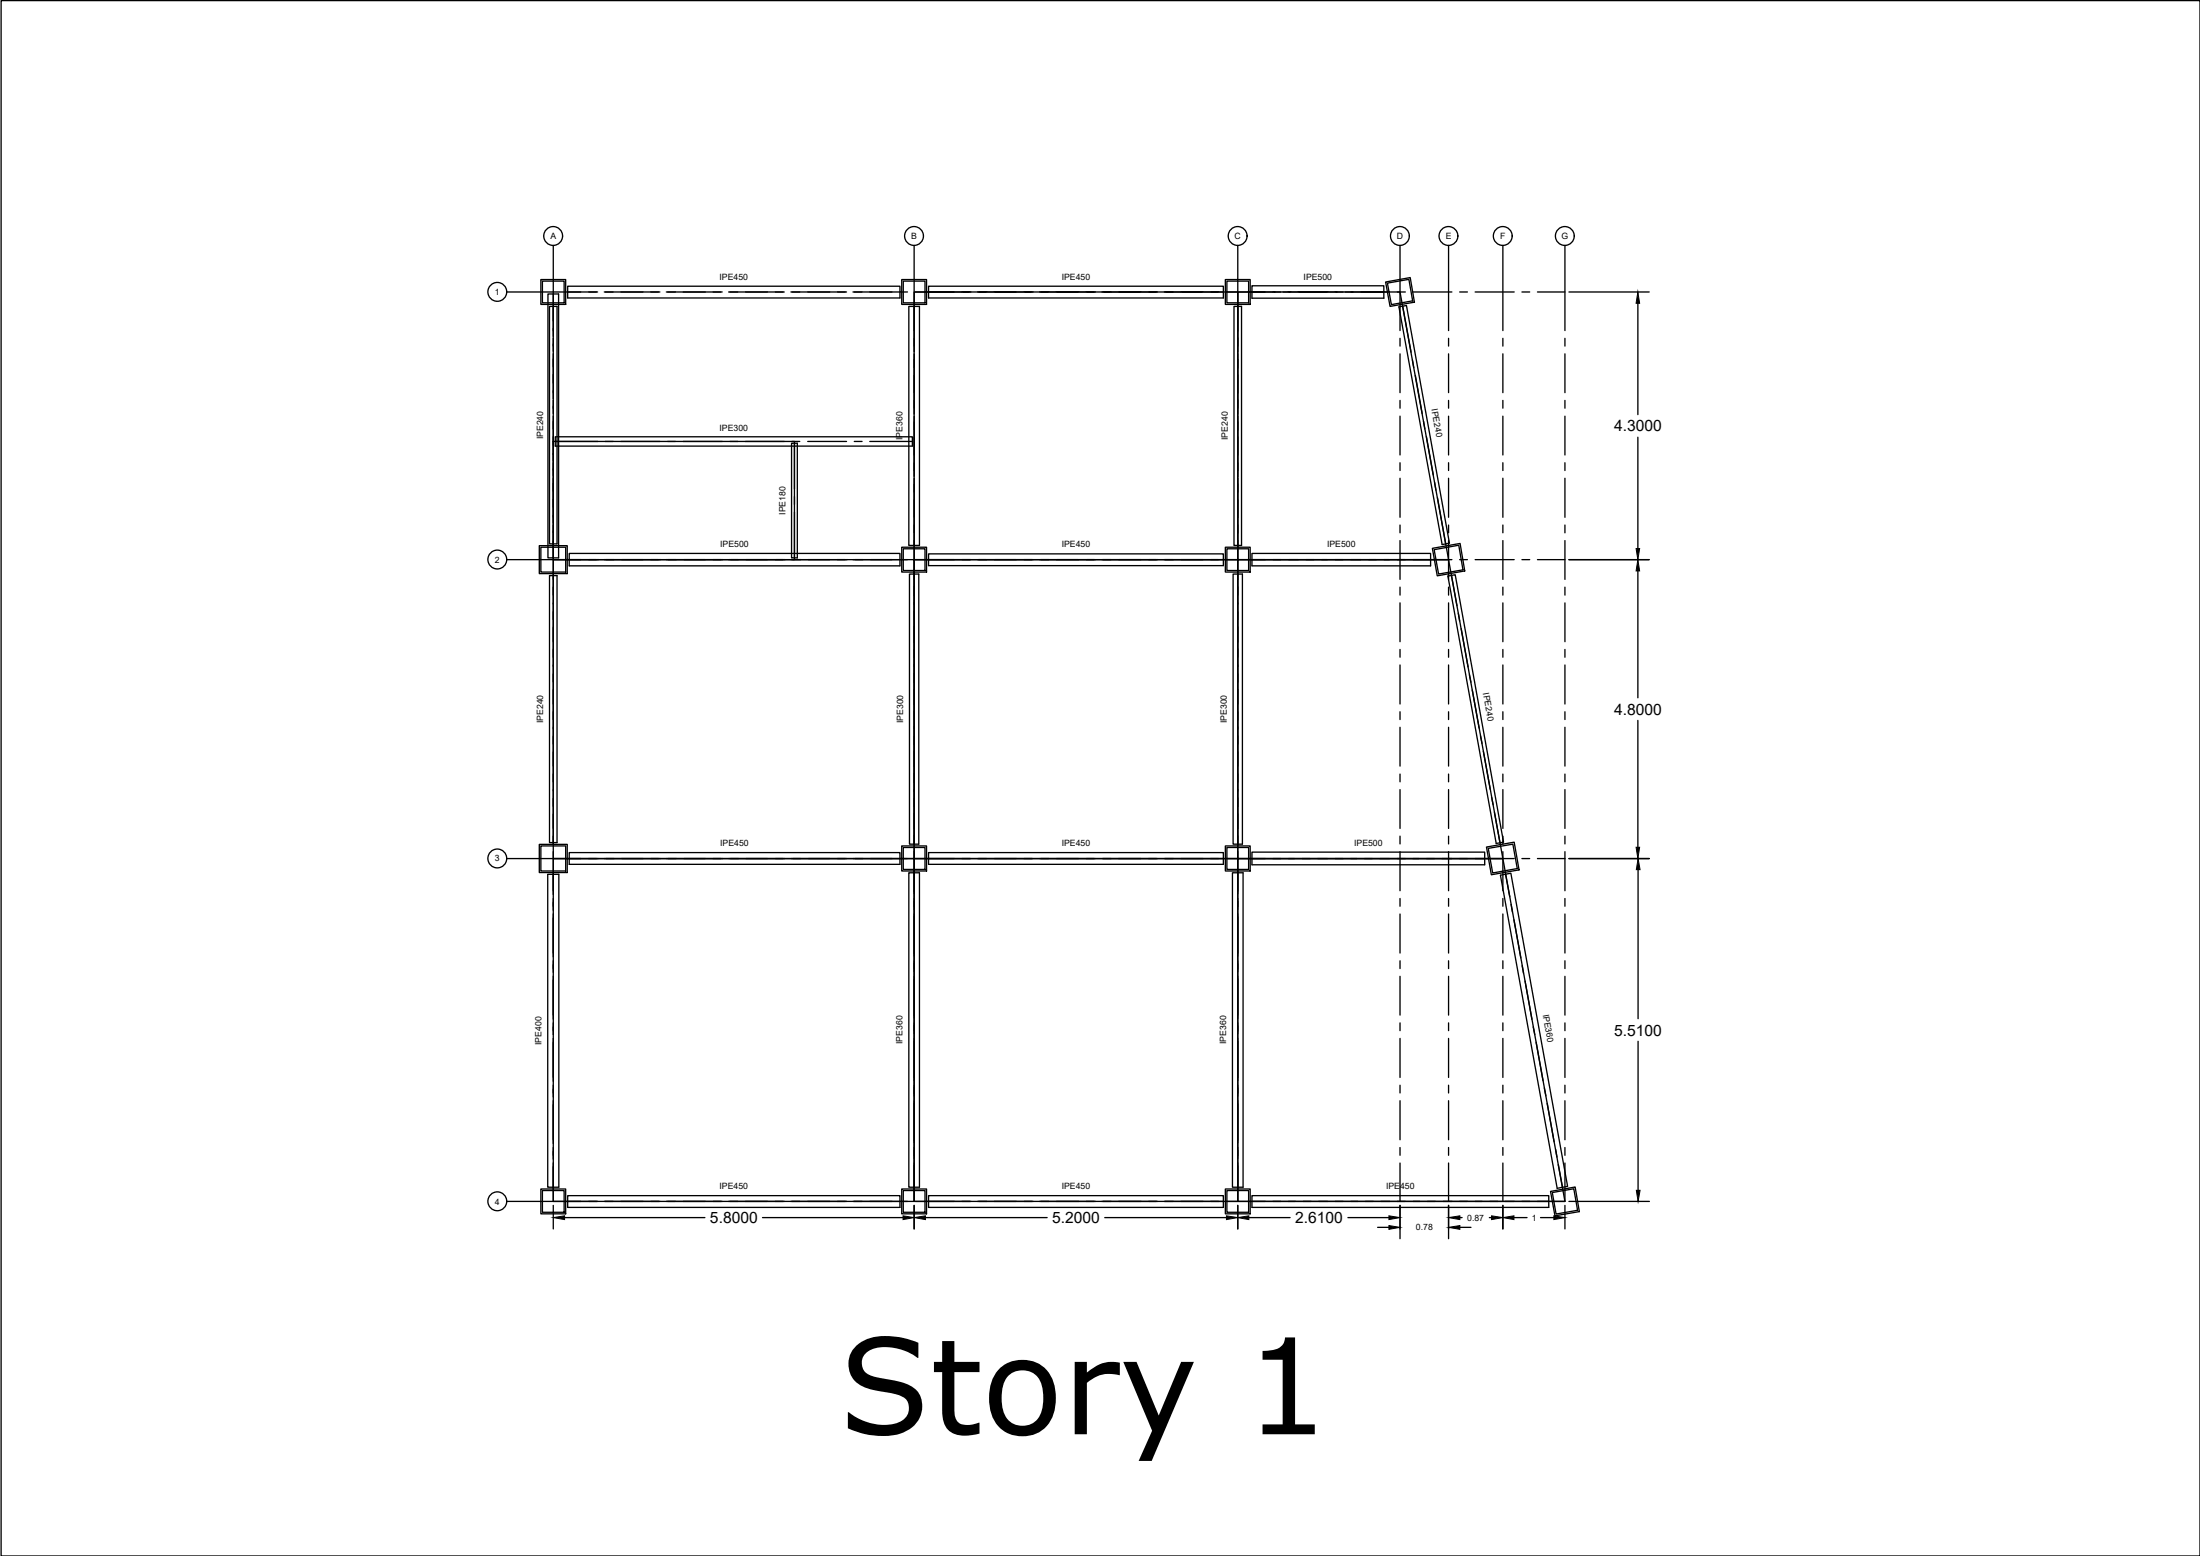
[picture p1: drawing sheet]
<svg xmlns="http://www.w3.org/2000/svg" width="420mm" height="297mm" viewBox="0 0 420 297" stroke-linecap="round" stroke-linejoin="round" font-family="sans-serif">
<!-- layer: 0 -->
<g fill="none" stroke="#000" stroke-width=".25">
<path d="M.2 .1h420v296.9h-420zM96.8 55.7h17.3M103.3 53.4h4.7v4.7h-4.7zM103.6 53.7h4.1v4.1h-4.1zM104.6 56.1h2.1v50.4h-2.1zM104.9 58.5h1.5v45.3h-1.5zM105.7 46.8v16.3M105.7 56.1v105M108.4 54.6h63.5v2.3h-63.5zM115.4 55.7h10.6M127.3 55.7h10.6M139.1 55.7h10.7"/>
<path d="M151 55.7h10.7M162.9 55.7h10.4M172.2 53.4h4.8v4.7h-4.8zM172.5 53.7h4.2v4.1h-4.2zM173.6 58.5h2v45.6h-2zM174.6 46.8v16.3M174.6 55.7h61.8v51.1h-61.8zM174.6 58.5v8.7M174.8 55.7h10.6M177.3 54.6h56.3v2.3h-56.3zM186.7 55.7h10.6M198.5 55.7h10.7"/>
<path d="M210.4 55.7h10.7M222.3 55.7h11.3M234 53.4h4.8v4.7h-4.8zM234.2 55.7h10.4M234.3 53.7h4.2v4.1h-4.2zM235.7 58.5h1.4v45.6h-1.4zM236.4 46.8v16.3M236.4 55.7h31l9.2 51.1h-40.2zM236.4 58.5v8.7M239.1 54.6h25.2v2.3h-25.2zM245 55.7h11.5M256.9 55.7h8.5"/>
<path d="M264.6 53.8l4.7-.8 .8 4.7-4.6 .8zM265 54l4.1-.7 .7 4.1-4.1 .8zM266.9 55.7h1.5M267.2 58.6l1.4-.3 8.2 45.4-1.4 .3zM267.4 46.8v16.3M267.9 58.4l1.6 8.9M269.9 55.7h7.4M276.6 46.8v16.3M278.8 55.7h1.4M281.7 55.7h7.5M287 46.8v16.3M290.7 55.7h1.4"/>
<path d="M293.6 55.7h5.3M298.9 46.8v16.3M299.6 55.7h15.4M312.8 57.9v21.2M174.6 67.5v11.6M174.6 79.4v11.6M236.4 67.5v11.6M236.4 79.4v11.6M267.4 64.6v1.5M267.4 67.5v7.5M267.4 76.4v1.5M267.4 79.4v7.5"/>
<path d="M269.7 68.7l.3 1.5M270.3 71.7l1.3 7.2M276.6 64.6v1.5M276.6 67.5v7.5M276.6 76.4v1.5M276.6 79.4v7.5M287 64.6v1.5M287 67.5v7.5M287 76.4v1.5M287 79.4v7.5M298.9 64.6v1.5M298.9 67.5v7.5"/>
<path d="M298.9 76.4v1.5M298.9 79.4v7.5M105.7 84.3h46v22.5h-46zM106 83.4h68.2v1.8h-68.2zM106 84.3h8.1M115.6 84.3h1.5M118.6 84.3h7.4M127.5 84.3h1.5M130.5 84.3h7.4M139.4 84.3h1.5M142.4 84.3h7.4M151.2 84.6h1.1v21.9h-1.1z"/>
<path d="M151.3 84.3h1.4M151.7 84.6v8.7M151.7 94.8v1.5M151.7 97.8v8.7M154.3 84.3h7.4M163.2 84.3h1.4M166.1 84.3h8.1M174.6 91.3v69.8M236.4 91.3v69.8M267.4 88.3v1.5M267.4 91.3v7.4M271.9 80.4l.2 1.5"/>
<path d="M272.4 83.3l1.3 7.4M274 92.1l.2 1.5M274.5 95l1.6 8.8M276.6 88.3v1.5M276.6 91.3v7.4M287 88.3v1.5M287 91.3v7.4M298.9 88.3v1.5M298.9 91.3v7.4M312.8 83.5v21.2M96.8 106.8h17.5M103 104.2h5.3v5.3h-5.3z"/>
<path d="M103.3 104.5h4.7v4.7h-4.7zM104.9 109.9h1.5v51h-1.5zM105.7 106.8h68.9v57.1h-68.9zM108.7 105.6h63.2v2.4h-63.2zM115.4 106.8h10.8M127.3 106.8h10.7M139.1 106.8h10.8M151 106.8h10.8M162.9 106.8h10.4M172.2 104.5h4.8v4.7h-4.8zM172.5 104.8h4.2v4.1h-4.2zM173.7 109.6h1.8v51.5h-1.8z"/>
<path d="M174.6 106.8h61.8v57.1h-61.8zM174.8 106.8h10.6M177.3 105.7h56.3v2.3h-56.3zM186.7 106.8h10.6M198.5 106.8h10.7M210.4 106.8h10.7M222.3 106.8h11.3M234 104.5h4.8v4.7h-4.8zM234.2 106.8h43.1M234.3 104.8h4.2v4.1h-4.2zM235.5 109.6h1.8v51.5h-1.8zM236.4 106.8v57.1h50.6l11.9 65.4h-62.5v-65.4h50.6l-10.4-57.1z"/>
<path d="M239.1 105.6h34.1v2.4h-34.1zM267.4 100.2v1.5M267.4 103.2v7.4M267.4 112.1v1.5M267.4 115.1v7.4M273.6 104.7l5.2-1 .9 5.3-5.2 .9zM273.9 104.9l4.7-.8 .8 4.7-4.7 .8zM276.5 110l1.4-.3 9.2 51.1-1.3 .2zM276.6 100.2v1.5M276.6 103.2v7.4M276.6 112.1v1.5M276.6 115.1v7.4"/>
<path d="M277.2 109.8l1.1 5.8M278.5 117.1l.3 1.5M278.8 106.8h1.4M281.7 106.8h7.5M287 100.2v1.5M287 103.2v7.4M287 112.1v1.5M287 115.1v7.4M290.7 106.8h1.4M293.6 106.8h5.3M298.9 100.2v1.5M298.9 103.2v7.4"/>
<path d="M298.9 112.1v1.5M298.9 115.1v7.4M299.6 106.8h15.4M312.8 109v24.2M267.4 124v1.5M267.4 126.9v7.5M267.4 135.9v1.5M267.4 138.8v7.4M276.6 124v1.5M276.6 126.9v7.5M276.6 135.9v1.5M276.6 138.8v7.4"/>
<path d="M279.1 120l1.3 7.3M280.6 128.8l.3 1.4M281.2 131.7l1.3 7.3M287 124v1.5M287 126.9v7.5M287 135.9v1.5M287 138.8v7.4M298.9 124v1.5M298.9 126.9v7.5M298.9 135.9v1.5M298.9 138.8v7.4M312.8 137.5v24.2"/>
<path d="M267.4 147.8v1.5M267.4 150.7v7.4M267.4 159.6v1.5M276.6 147.8v1.5M276.6 150.7v7.4M276.6 159.6v1.5M282.7 140.5l.3 1.4M283.3 143.4l1.3 7.3M284.9 152.2l.3 1.4M285.4 155.1l1.1 5.8M287 147.8v1.5M287 150.7v7.4"/>
<path d="M287 159.6v1.5M298.9 147.8v1.5M298.9 150.7v7.4M298.9 159.6v1.5M96.8 163.9h17.5M103 161.2h5.3v5.4h-5.3zM103.3 161.5h4.7v4.8h-4.7zM104.6 166.9h2.1v59.7h-2.1zM105.7 163.9h68.9v65.4h-68.9zM105.7 162.6v8.2M105.7 171.5v2.3M105.7 174.5v8.2"/>
<path d="M108.7 162.8h63.2v2.2h-63.2zM115.4 163.9h10.8M127.3 163.9h10.7M139.1 163.9h10.8M151 163.9h10.8M162.9 163.9h10.4M172.2 161.5h4.8v4.8h-4.8zM172.5 161.8h4.2v4.2h-4.2zM173.6 166.6h2v60h-2zM174.6 163.9h61.8v65.4h-61.8zM174.6 162.6v8M174.6 171.5v2.1"/>
<path d="M174.6 174.5v8M174.8 163.9h10.6M177.3 162.8h56.3v2.2h-56.3zM186.7 163.9h10.6M198.5 163.9h10.7M210.4 163.9h10.7M222.3 163.9h11.3M234 161.5h4.8v4.8h-4.8zM234.2 163.9h55M234.3 161.8h4.2v4.2h-4.2zM235.4 166.6h2v60h-2zM236.4 162.6v8"/>
<path d="M236.4 171.5v2.1M236.4 174.5v8M239.1 162.7h44.4v2.4h-44.4zM267.4 162.6v7.4M267.4 171.5v1.5M267.4 174.5v7.4M276.6 162.6v7.4M276.6 171.5v1.5M276.6 174.5v7.4M283.9 161.7l5.3-.9 .9 5.3-5.3 .9zM284.2 162l4.7-.9 .9 4.7-4.7 .9zM286.6 167.1l1.9-.4 10.9 59.8-2 .4z"/>
<path d="M287 162.6v7.4M287 171.5v1.5M287 174.5v7.4M287.5 166.9l.8 4.3M288.6 172.7l.2 1.4M289.1 175.6l1.3 7.3M290.7 163.9h1.4M293.6 163.9h5.3M298.9 162.6v7.4M298.9 171.5v1.5M298.9 174.5v7.4M299.6 163.9h15.4"/>
<path d="M312.8 166v28.5M105.7 183.4v2.2M105.7 186.4v8.1M105.7 195.3v2.2M105.7 198.2v8.2M174.6 183.4v2.1M174.6 186.4v8M174.6 195.3v2M174.6 198.2v8.1M236.4 183.4v2.1M236.4 186.4v8M236.4 195.3v2"/>
<path d="M236.4 198.2v8.1M267.4 183.4v1.5M267.4 186.4v7.4M267.4 195.3v1.5M267.4 198.2v7.5M276.6 183.4v1.5M276.6 186.4v7.4M276.6 195.3v1.5M276.6 198.2v7.5M287 183.4v1.5M287 186.4v7.4M287 195.3v1.5"/>
<path d="M287 198.2v7.5M290.7 184.3l.3 1.5M291.3 187.3l1.3 7.3M292.8 196l.3 1.5M293.4 199l1.3 7.3M298.9 183.4v1.5M298.9 186.4v7.4M298.9 195.3v1.5M298.9 198.2v7.5M312.8 198.8v28.4M105.7 207.2v2.2M105.7 210.1v8.2"/>
<path d="M105.7 219.1v2.2M174.6 207.2v2M174.6 210.1v8.1M174.6 219.1v2M236.4 207.2v2M236.4 210.1v8.1M236.4 219.1v2M267.4 207.2v1.4M267.4 210.1v7.5M267.4 219.1v1.4M276.6 207.2v1.4M276.6 210.1v7.5"/>
<path d="M276.6 219.1v1.4M287 207.2v1.4M287 210.1v7.5M287 219.1v1.4M294.9 207.7l.3 1.5M295.5 210.6l1.3 7.4M297.1 219.4l.2 1.5M298.9 207.2v1.4M298.9 210.1v7.5M298.9 219.1v1.4M96.8 229.3h17.3M103.3 227h4.7v4.7h-4.7z"/>
<path d="M103.6 227.3h4.1v4.1h-4.1zM105.7 222v7.3M105.7 230.1v4.5M107.8 232.4h26.8M108.4 228.2h63.5v2.3h-63.5zM115.4 229.3h10.6M127.3 229.3h10.6M139.1 229.3h10.7M145.6 232.4h26.9M151 229.3h10.7M162.9 229.3h10.4M172.2 227h4.8v4.7h-4.8z"/>
<path d="M172.5 227.3h4.2v4.1h-4.2zM174.6 222v7.3M174.6 230.1v4.5M174.8 229.3h10.6M176.7 232.4h23.3M177.3 228.2h56.3v2.3h-56.3zM186.7 229.3h10.6M198.5 229.3h10.7M210.4 229.3h10.7M211 232.4h23.2M222.3 229.3h11.3M234 227h4.8v4.7h-4.8z"/>
<path d="M234.3 227.3h4.2v4.1h-4.2zM236.4 222v7.3M236.4 230.1v4.5M238.5 232.4h7.9M239.1 228.2h56.7v2.3h-56.7zM257.4 232.4h7.9M263.1 234.3h2.2M267.4 222v7.3M267.4 230.1v6.4M276.6 222v7.3M276.6 230.1v6.4M278.8 232.4h.4"/>
<path d="M278.8 234.3h2.1M284.4 232.4h.5M287 222v7.3M287 230.1v4.5M289.1 232.4h2.5M294.2 232.4h2.6M296.1 227.4l4.7-.8 .8 4.7-4.6 .8zM296.5 227.7l4.1-.8 .7 4.1-4.1 .8zM297.6 222.3l.8 4.3M298.9 222v7.3h-64.7M298.9 230.1v4.5M299.6 229.3h15.4"/>
<circle cx="95" cy="55.7" r="1.8"/>
<circle cx="105.6" cy="45" r="1.8"/>
<circle cx="174.6" cy="45" r="1.8"/>
<circle cx="236.4" cy="45" r="1.8"/>
<circle cx="267.4" cy="45" r="1.8"/>
<circle cx="276.6" cy="45" r="1.8"/>
<circle cx="287" cy="45" r="1.8"/>
<circle cx="298.9" cy="45" r="1.8"/>
<circle cx="95" cy="106.8" r="1.8"/>
<circle cx="95" cy="163.9" r="1.8"/>
<circle cx="95" cy="229.3" r="1.8"/>
</g>
<g fill="#000" stroke="#000" stroke-width=".19">
<path d="M312.8 55.7l.3 2.2h-.6zM312.5 104.7h.6l-.3 2.1zM312.8 106.8l.3 2.2h-.6zM312.5 161.7h.6l-.3 2.2zM312.8 163.9l.4 2.1h-.7zM105.7 232.4l2.1-.3v.7zM172.5 232.1l2.1 .3-2.1 .4zM174.6 232.4l2.1-.3v.7zM234.2 232.1l2.2 .3-2.2 .4zM236.4 232.4l2.1-.3v.7zM265.3 232.1l2.1 .3-2.1 .4zM265.3 234l2.1 .3-2.1 .4z"/>
<path d="M276.6 234.3l2.2-.3v.7zM276.6 232.4l2.2-.3v.7zM284.9 232.1l2.1 .3-2.1 .4zM287 232.4l2.1-.3v.7zM296.8 232.1l2.1 .3-2.1 .4zM312.5 227.2h.7l-.4 2.1z"/>
</g>
<text font-size="25.3" x="160.3" y="273.8">Story 1</text>
<g font-size="3">
<text x="308.3" y="82.4">4.3000</text>
<text x="308.3" y="136.4">4.8000</text>
<text x="308.3" y="197.7">5.5100</text>
<text x="135.6" y="233.5">5.8000</text>
<text x="200.9" y="233.5">5.2000</text>
<text x="247.4" y="233.5">2.6100</text>
</g>
<g font-size="1.7">
<text x="105.1" y="45.7">A</text>
<text x="174" y="45.7">B</text>
<text x="235.8" y="45.7">C</text>
<text x="266.8" y="45.7">D</text>
<text x="276.1" y="45.7">E</text>
<text x="286.5" y="45.7">F</text>
<text x="298.2" y="45.7">G</text>
<text x="137.4" y="53.4">IPE450</text>
<text x="202.8" y="53.4">IPE450</text>
<text x="249" y="53.4">IPE500</text>
<text x="94.5" y="56.3">1</text>
<text x="103.8" y="83.9" transform="rotate(-90 103.8 83.9)">IPE240</text>
<text x="137.4" y="82.2">IPE300</text>
<text x="273.4" y="78.1" transform="rotate(80 273.4 78.1)">IPE240</text>
<text x="172.4" y="84" transform="rotate(-90 172.4 84)">IPE360</text>
<text x="234.5" y="84" transform="rotate(-90 234.5 84)">IPE240</text>
<text x="150" y="98.3" transform="rotate(-90 150 98.3)">IPE180</text>
<text x="94.5" y="107.4">2</text>
<text x="137.5" y="104.5">IPE500</text>
<text x="202.8" y="104.5">IPE450</text>
<text x="253.4" y="104.5">IPE500</text>
<text x="283.2" y="132.4" transform="rotate(80 283.2 132.4)">IPE240</text>
<text x="103.8" y="138.1" transform="rotate(-90 103.8 138.1)">IPE240</text>
<text x="172.5" y="138.1" transform="rotate(-90 172.5 138.1)">IPE300</text>
<text x="234.3" y="138.1" transform="rotate(-90 234.3 138.1)">IPE300</text>
<text x="137.5" y="161.6">IPE450</text>
<text x="202.8" y="161.6">IPE450</text>
<text x="258.6" y="161.5">IPE500</text>
<text x="94.5" y="164.5">3</text>
<text x="294.6" y="193.7" transform="rotate(80 294.6 193.7)">IPE360</text>
<text x="103.4" y="199.5" transform="rotate(-90 103.4 199.5)">IPE400</text>
<text x="172.4" y="199.3" transform="rotate(-90 172.4 199.3)">IPE360</text>
<text x="234.2" y="199.3" transform="rotate(-90 234.2 199.3)">IPE360</text>
<text x="137.4" y="227">IPE450</text>
<text x="202.8" y="227">IPE450</text>
<text x="264.7" y="227">IPE450</text>
<text x="94.5" y="229.9">4</text>
<text x="280.2" y="233">0.87</text>
<text x="292.5" y="233">1</text>
<text x="270.4" y="234.9">0.78</text>
</g>
</svg>
